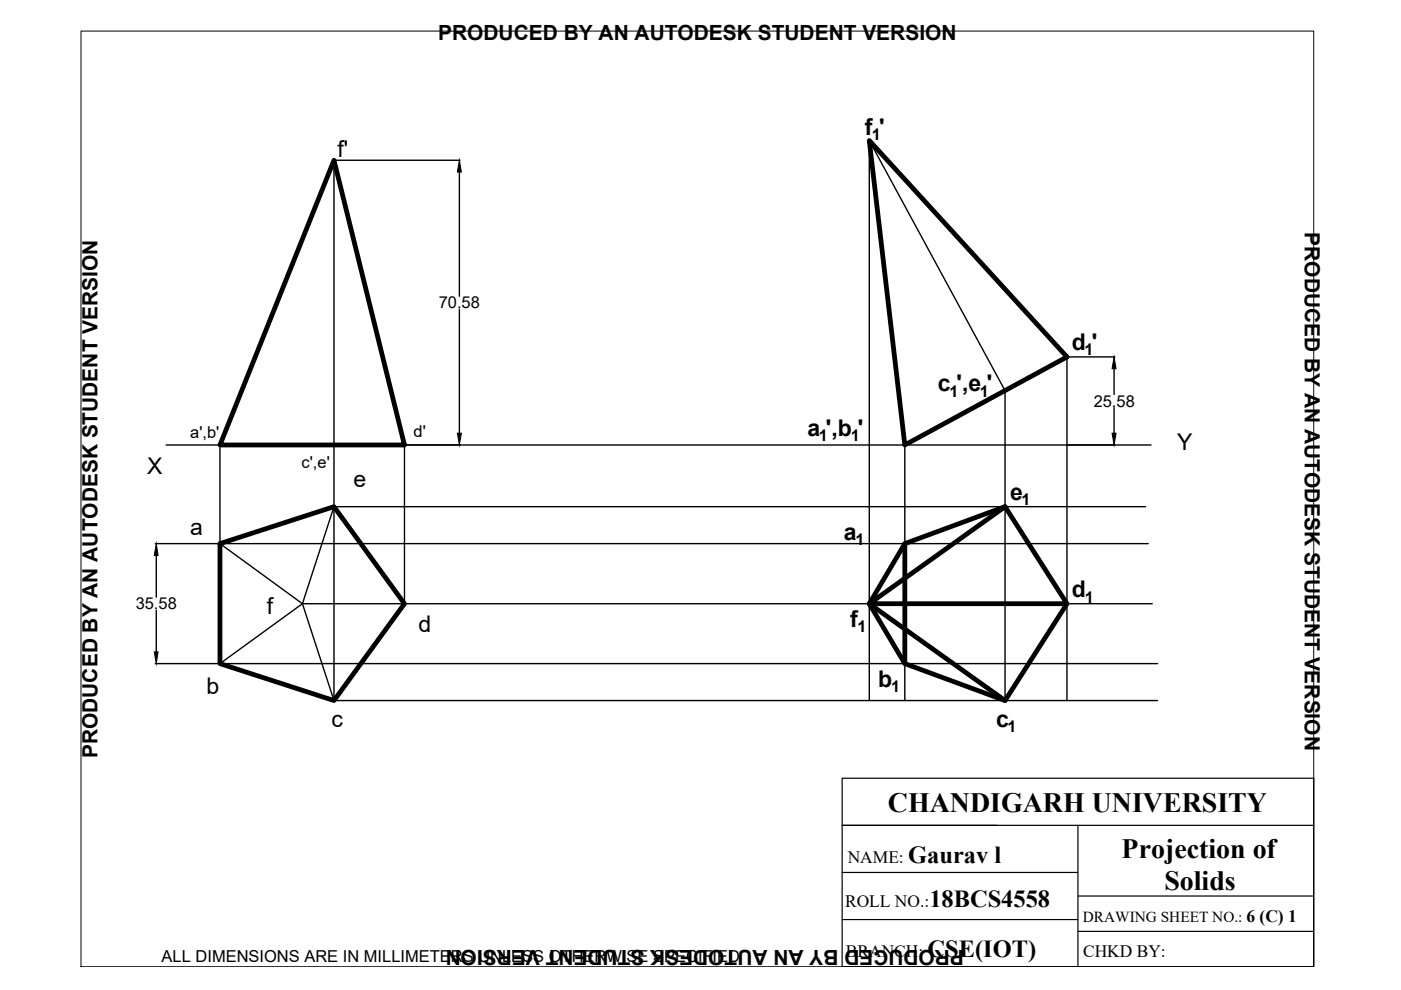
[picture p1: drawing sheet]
<svg xmlns="http://www.w3.org/2000/svg" width="297mm" height="210mm" viewBox="0 0 297 210" stroke-linecap="round" stroke-linejoin="round" font-family="sans-serif">
<!-- layer: thick continuous -->
<g fill="none" stroke="#000" stroke-width=".3">
<path d="M70.8 34v114.5M70.9 34h26.7M97.4 36.5v26.3M97.4 65.5v26.3M226.2 75.7v72.8M226.3 75.7h10.1M236.2 78.2v5.4M35.2 94.3h208.8M46.6 94.3v21M85.8 94.3v33.7M191.8 94.3v54.2M236.2 86.4v5.4"/>
<path d="M32.9 115.3h13.7M33.1 117.8v8.8M46.6 115.3l17.5 12.7-17.5 12.7h198.8M46.6 115.3h196.8M242.9 107.4h-172.1l-6.7 20.6 6.7 20.5M33.1 129.4v8.8M64.1 128h180.2M32.9 140.7h13.7M70.8 148.5h174.6M184.3 148.5v-118.7l28.8 53v65.7"/>
</g>
<path d="M70.8 34l15 60.3h-39.2zM184.3 29.8l41.9 45.9-34.4 18.6zM46.6 115.3l24.2-7.9 15 20.6-15 20.5-24.2-7.8zM191.8 115.3l21.3-7.9 13.1 20.6-13.1 20.5-21.3-7.8zM191.8 115.3l-7.5 12.7 7.5 12.7M213.1 107.4l-28.8 20.6h41.9M184.3 128l28.8 20.5" fill="none" stroke="#000" stroke-width="1"/>
<path d="M97.4 34l.4 2.5h-.8zM236.2 75.7l.4 2.5h-.8zM97 91.8h.8l-.4 2.5zM235.8 91.8h.8l-.4 2.5zM33.1 115.3l.4 2.5h-.8zM32.7 138.2h.8l-.4 2.5z" fill="#000" stroke="#000" stroke-width=".21"/>
<path d="M17.2 6.6h261.3v198.4h-261.3z" fill="none" stroke="#000" stroke-width=".21"/>
<!-- layer: 0 -->
<path d="M178.5 165h100v40h-100zM178.5 175h100M228.5 175v30M178.5 195h50M178.5 185h50M228.5 190h50M228.5 197.5h50" fill="none" stroke="#000" stroke-width=".25"/>
<g font-size="5.9">
<text x="188.2" y="172.2">CHANDIGARH UNIVERSITY</text>
<text x="237.8" y="182">Projection of</text>
<text x="246.9" y="188.7">Solids</text>
</g>
<g font-size="5.2">
<text x="192.6" y="183">Gaurav l</text>
<text x="197" y="192.2">18BCS4558</text>
<text x="196.7" y="202.8">CSE(IOT)</text>
</g>
<g font-size="4.9">
<text x="183.4" y="28.6">f '</text>
<text x="71.6" y="33.3">f'</text>
<text x="227.2" y="74.2">d '</text>
<text x="198.8" y="83">c ',e '</text>
<text x="171.2" y="92.4">a ',b '</text>
<text x="249.6" y="95.3">Y</text>
<text x="31.2" y="100.4">X</text>
<text x="74.9" y="103.2">e</text>
<text x="214.2" y="106">e</text>
<text x="40.3" y="113.5">a</text>
<text x="178.9" y="114.4">a</text>
<text x="56.6" y="130.1">f</text>
<text x="227.3" y="126.6">d</text>
<text x="88.8" y="133.9">d</text>
<text x="180.3" y="132.9">f</text>
<text x="43.8" y="147.2">b</text>
<text x="186.2" y="145.7">b</text>
<text x="70.3" y="154.1">c</text>
<text x="211.2" y="154.1">c</text>
</g>
<g font-size="4.4">
<text x="92.9" y="8.5">PRODUCED BY AN AUTODESK STUDENT VERSION</text>
<text x="276.6" y="49.3" transform="rotate(90 276.6 49.3)">PRODUCED BY AN AUTODESK STUDENT VERSION</text>
<text x="20.6" y="160.7" transform="rotate(-90 20.6 160.7)">PRODUCED BY AN AUTODESK STUDENT VERSION</text>
<text x="204.4" y="201.5" transform="rotate(180 204.4 201.5)">PRODUCED BY AN AUTODESK STUDENT VERSION</text>
</g>
<g font-size="3.7">
<text x="179.7" y="183">NAME:</text>
<text x="179.2" y="192.2">ROLL NO.:</text>
<text x="264.3" y="195.4">6 (C) 1</text>
<text x="179.4" y="202.8">BRANCH:</text>
<text x="229.6" y="202.8">CHKD BY:</text>
</g>
<g font-size="3.5">
<text x="93" y="65.4">70.58</text>
<text x="231.9" y="86.3">25.58</text>
<text x="40.3" y="92.9">a',b'</text>
<text x="87.7" y="92.7">d'</text>
<text x="64" y="99.3">c',e'</text>
<text x="28.8" y="129.2">35.58</text>
<text x="34.3" y="203.9">ALL DIMENSIONS ARE IN MILLIMETERS UNLESS OTHERWISE SPECIFIED</text>
</g>
<g font-size="3.4">
<text x="184.9" y="29.7">1</text>
<text x="229.9" y="75.3">1</text>
<text x="201.3" y="84.1">1</text>
<text x="207.8" y="84.1">1</text>
<text x="173.6" y="93.6">1</text>
<text x="180.4" y="93.6">1</text>
<text x="216.6" y="107.2">1</text>
<text x="181.4" y="115.5">1</text>
<text x="230" y="127.7">1</text>
<text x="181.8" y="134.1">1</text>
<text x="189" y="146.8">1</text>
<text x="213.6" y="155.2">1</text>
</g>
<text font-size="3.2" x="229.6" y="195.4">DRAWING SHEET NO.:</text>
</svg>
